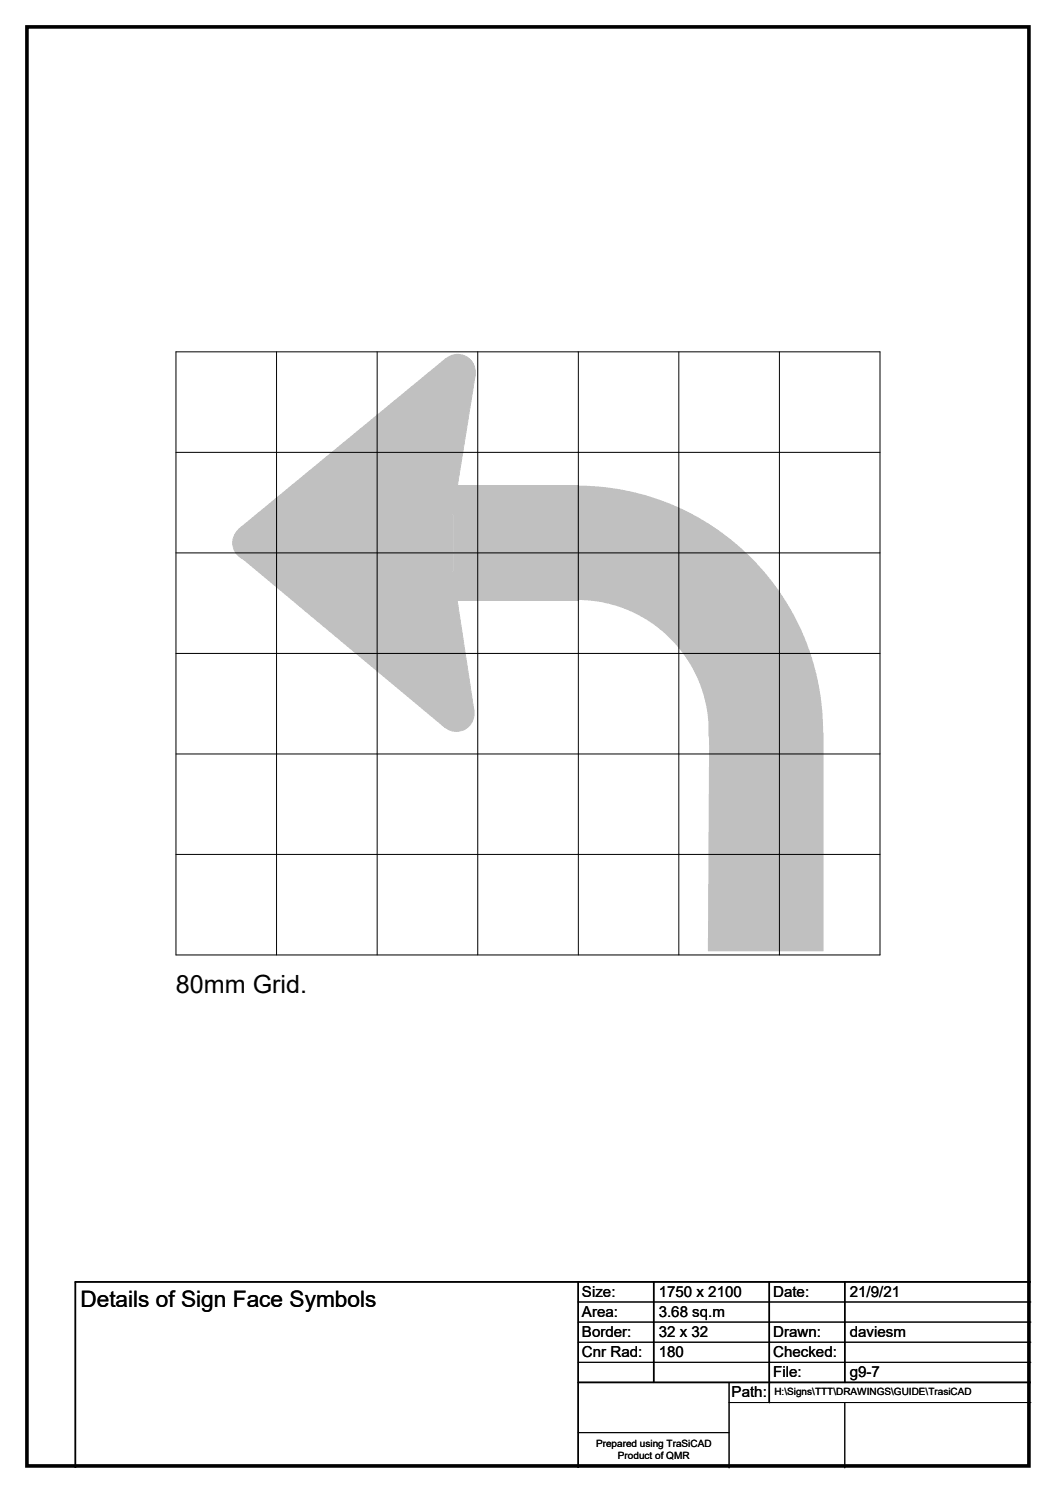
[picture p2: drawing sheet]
<svg xmlns="http://www.w3.org/2000/svg" width="210mm" height="297mm" viewBox="0 0 210 297" stroke-linecap="round" stroke-linejoin="round" font-family="sans-serif">
<path d="M141 145.8h22.8v43.5h-23z" fill="#c0c0c0"/>
<path d="M115 108a37.5 37.5 0 0 1 37.3 38v-.2" fill="none" stroke="#c0c0c0" stroke-width="22.8"/>
<path d="M90 96.5h25v23h-25z" fill="#c0c0c0"/>
<path d="M46.2 102.5h43.8v11l-43.8-.2z" fill-rule="evenodd" fill="#fff" stroke="#fff" stroke-width=".2"/>
<g fill="#c0c0c0" stroke="#c0c0c0" stroke-width=".2">
<path d="M47.5 105.3l41.3-34 5.7 3.2-4.5 28v11l4.3 28-5.8 3.3-41-34.3z" fill-rule="evenodd"/>
<circle cx="91" cy="74" r="3.5"/>
<circle cx="49.8" cy="108" r="3.5"/>
<circle cx="90.8" cy="142" r="3.5"/>
</g>
<g fill="none" stroke="#000" stroke-width=".2">
<path d="M35 70h140v120h-140zM55 70v120M75 70v120M95 70v120M115 70v120M135 70v120M155 70v120M35 90h140M35 110h140M35 130h140M35 150h140M35 170h140"/>
<path d="M115 259h90M115 263h90M115 267h90M115 271h90M145 279h60M145 275v17M168 279v13M115 285h30"/>
</g>
<path d="M5.4 5.4h199.2v286.3h-199.2z" fill="none" stroke="#000" stroke-width=".72"/>
<path d="M115 255v37M130 255v20M153 255v24M168 255v20M205 255h-190v37M115 275h90" fill="none" stroke="#000" stroke-width=".3"/>
<text font-size="5" x="35" y="197.5">80mm Grid.</text>
<text font-size="4.5" x="16" y="260.1">Details of Sign Face Symbols</text>
<g font-size="3">
<text x="115.7" y="258">Size:</text>
<text x="131" y="258">1750 x 2100</text>
<text x="153.7" y="258">Date:</text>
<text x="169" y="258">21/9/21</text>
<text x="115.7" y="262">Area:</text>
<text x="131" y="262">3.68 sq.m</text>
<text x="115.7" y="266">Border:</text>
<text x="115.7" y="270">Cnr Rad:</text>
<text x="131" y="266">32 x 32</text>
<text x="131" y="270">180</text>
<text x="153.7" y="266">Drawn:</text>
<text x="153.7" y="270">Checked:</text>
<text x="169" y="266">daviesm</text>
<text x="153.7" y="274">File:</text>
<text x="169" y="274">g9-7</text>
<text x="145.5" y="278">Path:</text>
</g>
<g font-size="2">
<text x="154" y="277.6">H:\Signs\TTT\DRAWINGS\GUIDE\TrasiCAD</text>
<text x="118.5" y="287.8">Prepared using TraSiCAD</text>
<text x="122.9" y="290.2">Product of QMR</text>
</g>
</svg>
